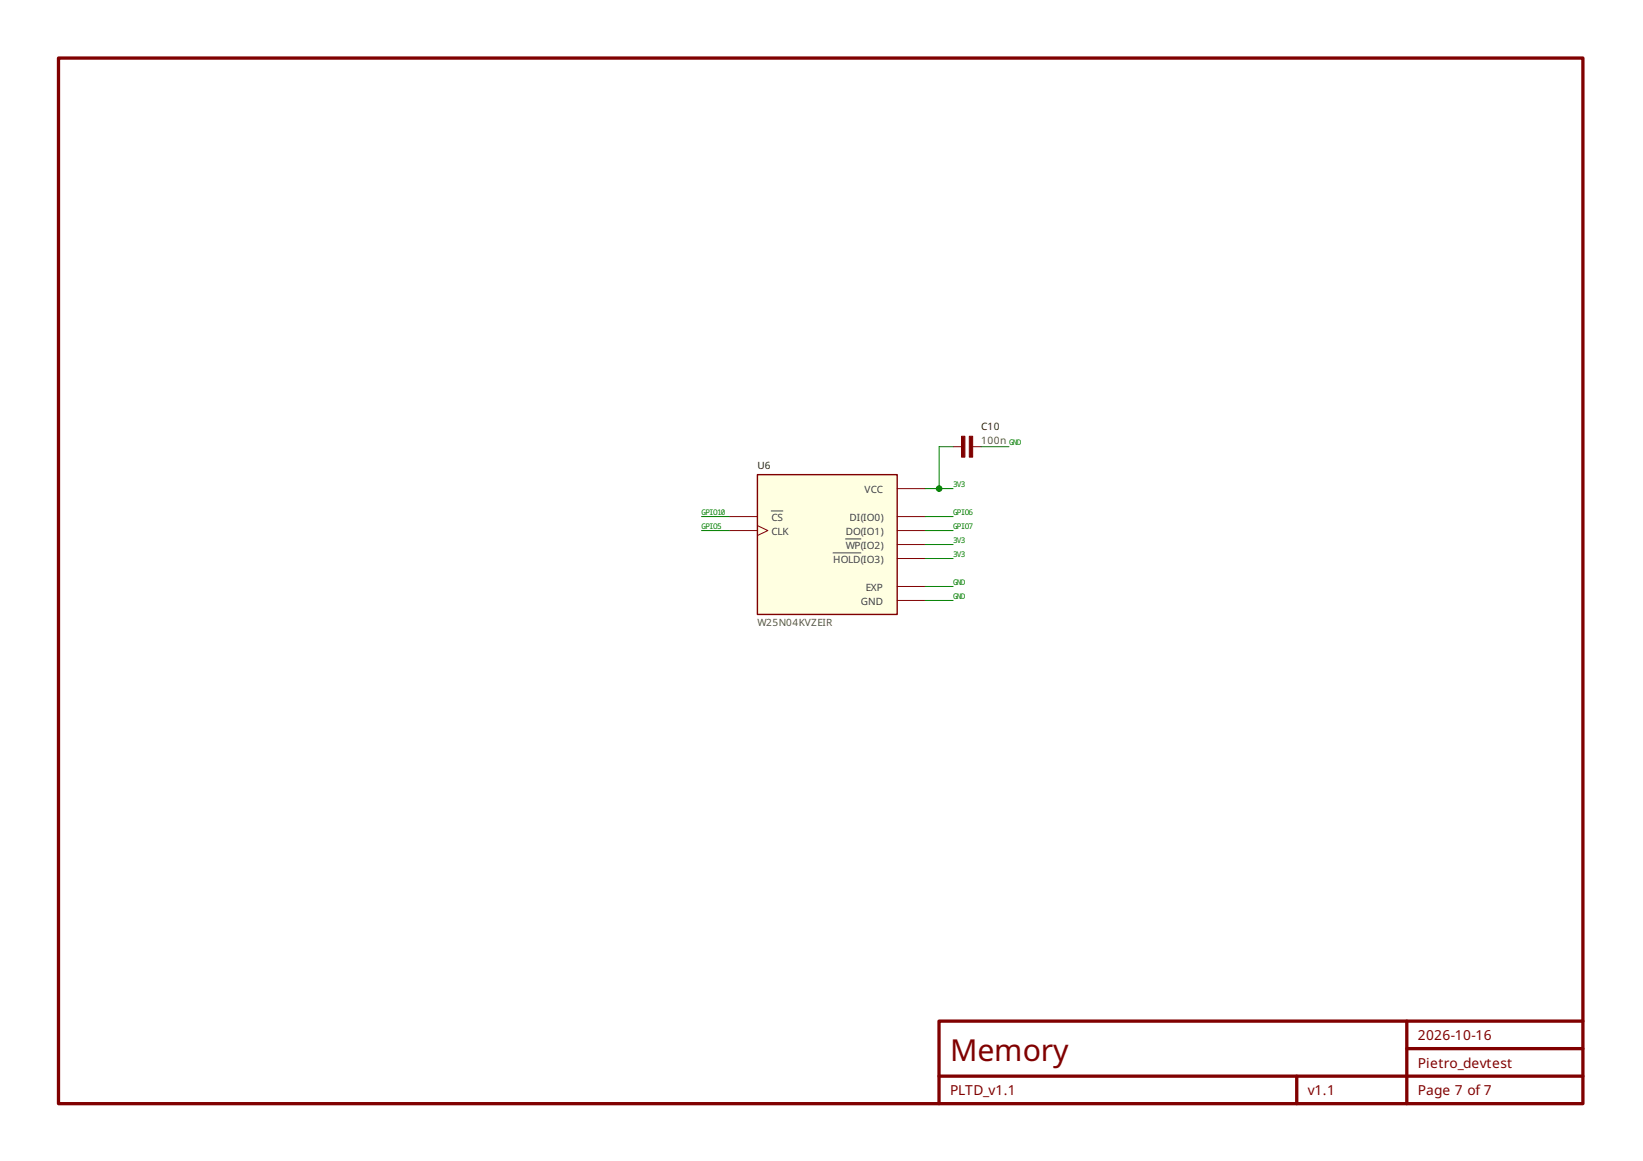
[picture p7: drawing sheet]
<svg xmlns="http://www.w3.org/2000/svg" width="297mm" height="210mm" viewBox="0 0 297 210" stroke-linecap="round" stroke-linejoin="round" font-family="sans-serif">
<path d="M10.6 10.5h275.6v189h-275.6zM169.8 194.6h116.4M234.4 194.6v4.9M254.3 184.6v14.9M254.3 189.6h31.9M286.2 184.6h-116.4v14.9" fill="none" stroke="#800000" stroke-width=".6"/>
<path d="M136.9 85.8h25.3v25.3h-25.3z" fill-rule="evenodd" fill="#ffffe1" stroke="#800000" stroke-width=".25"/>
<path d="M131.9 93.4h5M131.9 95.9h5M136.9 95l1.9 .9-1.9 .9M162.2 93.4h5.1M162.2 98.5h5.1M162.2 95.9h5.1M162.2 88.3h5.1M172.3 80.8h1.5M175.9 80.8h1.5M162.2 108.6h5.1M162.2 106h5.1M162.2 101h5.1" fill="none" stroke="#800000" stroke-width=".18"/>
<path d="M139.5 92.4h2M150.6 100h5M152.9 97.4h2.7" fill="none" stroke="#404040" stroke-width=".18"/>
<g fill="#800000" stroke="#800000" stroke-width=".18">
<path d="M173.8 78.9h.6v3.8h-.6z" fill-rule="evenodd"/>
<path d="M175.2 78.9h.7v3.8h-.7z" fill-rule="evenodd"/>
</g>
<path d="M126.8 93.4h5.1M126.8 95.9h5.1M167.3 98.5h5M167.3 93.4h5M167.3 88.3h5M167.3 95.9h5M172.3 80.8h-2.5v7.5M177.4 80.8h5M167.3 108.6h5M167.3 106h5M167.3 101h5" fill="none" stroke="#008000" stroke-width=".18"/>
<circle cx="169.8" cy="88.3" r=".6" fill="#008000"/>
<text font-size="5.5" fill="#800000" x="171.8" y="191.8">Memory</text>
<g font-size="2.5" fill="#800000">
<text x="256.3" y="188.1">2026-10-16</text>
<text x="256.3" y="193.1">Pietro_devtest</text>
<text x="171.8" y="198">PLTD_v1.1</text>
<text x="236.4" y="198">v1.1</text>
<text x="256.3" y="198">Page 7 of 7</text>
</g>
<g font-size="1.8" fill="#202020">
<text x="177.4" y="77.8">C10</text>
<text x="136.9" y="84.7">U6</text>
</g>
<g font-size="1.8" fill="#505050">
<text x="177.4" y="80.3">100n</text>
<text x="136.9" y="113.2">W25N04KVZEIR</text>
</g>
<g font-size="1.8" fill="#404040">
<text x="156.3" y="89.1">VCC</text>
<text x="139.5" y="94.2">CS</text>
<text x="153.6" y="94.2">DI(IO0)</text>
<text x="139.5" y="96.7">CLK</text>
<text x="150.6" y="101.8">HOLD(IO3)</text>
<text x="152.9" y="99.2">WP(IO2)</text>
<text x="152.9" y="96.7">DO(IO1)</text>
<text x="156.5" y="106.8">EXP</text>
<text x="155.6" y="109.4">GND</text>
</g>
<g font-size="1.4" fill="#008000">
<text x="182.4" y="80.4">GND</text>
<text x="172.3" y="88">3V3</text>
<text x="126.8" y="95.6">GPIO5</text>
<text x="126.8" y="93">GPIO10</text>
<text x="172.3" y="93">GPIO6</text>
<text x="172.3" y="95.6">GPIO7</text>
<text x="172.3" y="98.1">3V3</text>
<text x="172.3" y="100.6">3V3</text>
<text x="172.3" y="105.7">GND</text>
<text x="172.3" y="108.2">GND</text>
</g>
</svg>
